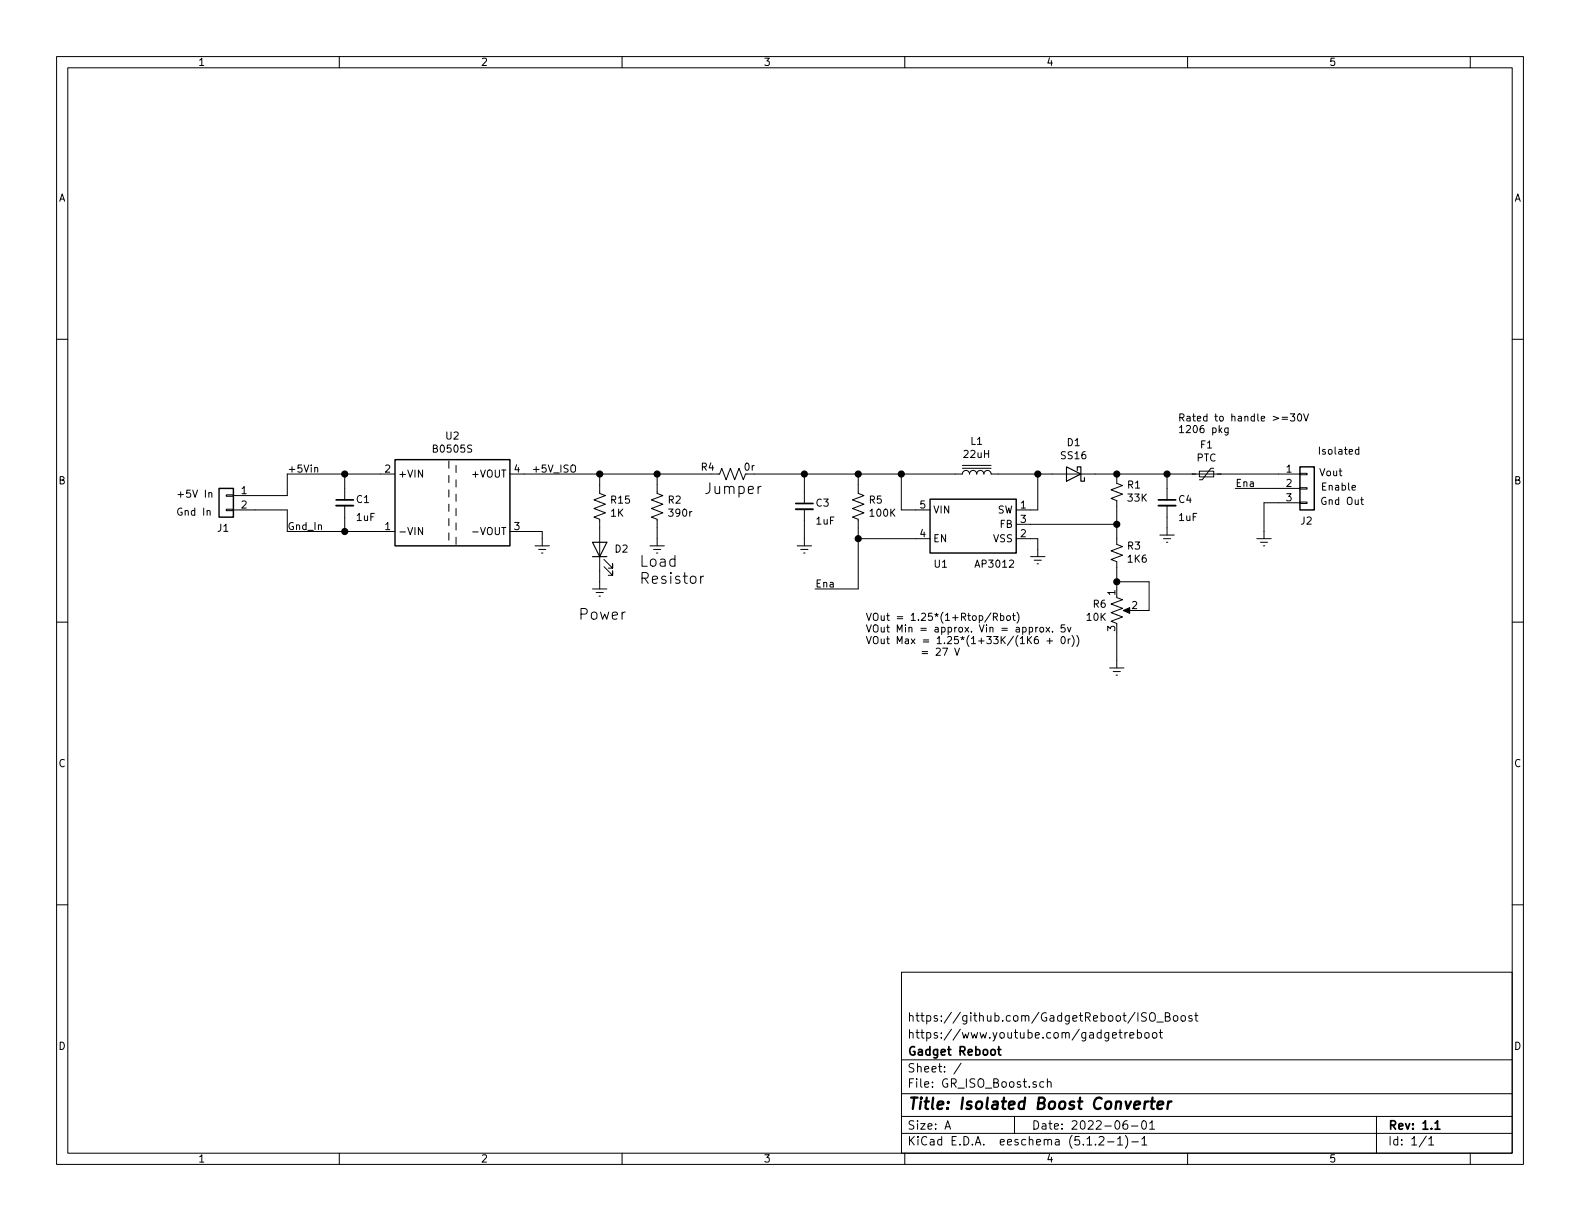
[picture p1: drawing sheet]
EESchema Schematic File Version 4
LIBS:GR_ISO_Boost-cache
EELAYER 29 0
EELAYER END
$Descr A 11000 8500
encoding utf-8
Sheet 1 1
Title "Isolated Boost Converter"
Date "2022-06-01"
Rev "1.1"
Comp "Gadget Reboot"
Comment1 "https://www.youtube.com/gadgetreboot"
Comment2 "https://github.com/GadgetReboot/ISO_Boost"
Comment3 ""
Comment4 ""
$EndDescr
$Comp
L Device:R_US R15
U 1 1
P 4175 3525
F 0 "R15" H 4245 3571 50  0000 L CNN
F 1 "1K" H 4245 3480 50  0000 L CNN
F 2 "Resistor_SMD:R_0805_2012Metric_Pad1.15x1.40mm_HandSolder" V 4105 3525 50  0001 C CNN
F 3 "~" H 4175 3525 50  0001 C CNN
F 4 "RES 1K OHM 1% 1/10W 0805" H 4175 3525 50  0001 C CNN "Desc"
	1    4175 3525
	1    0    0    -1  
$EndComp
$Comp
L Device:LED D2
U 1 1
P 4175 3825
F 0 "D2" V 4175 3725 50  0000 R CNN
F 1 "LED" V 4122 3707 50  0001 R CNN
F 2 "LED_SMD:LED_0805_2012Metric_Pad1.15x1.40mm_HandSolder" H 4175 3825 50  0001 C CNN
F 3 "~" H 4175 3825 50  0001 C CNN
F 4 "LED GREEN CLEAR 0805 SMD" H 4175 3825 50  0001 C CNN "Desc"
F 5 "150080VS75000" H 4175 3825 50  0001 C CNN "Part #"
	1    4175 3825
	0    -1   -1   0   
$EndComp
Wire Wire Line
	4175 4050 4175 3975
Text Notes 4025 4325 0    75   ~ 0
Power
$Comp
L power:GNDREF #PWR026
U 1 1
P 4175 4050
F 0 "#PWR026" H 4175 3800 50  0001 C CNN
F 1 "GNDREF" H 4425 3775 50  0001 C CNN
F 2 "" H 4175 4050 50  0001 C CNN
F 3 "" H 4175 4050 50  0001 C CNN
	1    4175 4050
	-1   0    0    -1  
$EndComp
$Comp
L GR_ISO_Boost-rescue:AP3012-extlib U1
U 1 1
P 6775 3650
F 0 "U1" H 6550 3375 50  0000 C CNN
F 1 "AP3012" H 6925 3375 50  0000 C CNN
F 2 "Package_TO_SOT_SMD:SOT-23-5_HandSoldering" H 6800 3400 50  0001 L CIN
F 3 "http://pdf.datasheet.live/datasheets-1/advanced_power_electronics/APE1707H-12-HF.pdf" H 6775 3650 50  0001 C CNN
F 4 "IC REG BOOST ADJ 500MA SOT23-5" H 6775 3650 50  0001 C CNN "Desc"
F 5 "AP3012KTR-G1" H 6775 3650 50  0001 C CNN "Part #"
	1    6775 3650
	1    0    0    -1  
$EndComp
$Comp
L Device:L_Core_Iron L1
U 1 1
P 6800 3300
F 0 "L1" V 7025 3300 50  0000 C CNN
F 1 "22uH" V 6934 3300 50  0000 C CNN
F 2 "Inductor_SMD:L_Taiyo-Yuden_NR-60xx_HandSoldering" H 6800 3300 50  0001 C CNN
F 3 "~" H 6800 3300 50  0001 C CNN
F 4 "FIXED IND 22UH 1.5A 149.5MOHM SMD" H 6800 3300 50  0001 C CNN "Desc"
F 5 "NR6045T220M" H 6800 3300 50  0001 C CNN "Part #"
	1    6800 3300
	0    -1   -1   0   
$EndComp
$Comp
L Diode:1N5822 D1
U 1 1
P 7475 3300
F 0 "D1" H 7475 3084 50  0000 C CNN
F 1 "SS16" H 7475 3175 50  0000 C CNN
F 2 "Diode_SMD:D_SMA_Handsoldering" H 7475 3125 50  0001 C CNN
F 3 "http://www.vishay.com/docs/88526/1n5820.pdf" H 7475 3300 50  0001 C CNN
F 4 "DIODE SCHOTTKY 60V 1A DO214AC" H 7475 3300 50  0001 C CNN "Desc"
F 5 "SS16" H 7475 3300 50  0001 C CNN "Part #"
	1    7475 3300
	-1   0    0    1   
$EndComp
$Comp
L Device:R_Small_US R3
U 1 1
P 7775 3850
F 0 "R3" H 7707 3804 50  0000 R CNN
F 1 "1K6" H 7707 3895 50  0000 R CNN
F 2 "Resistor_SMD:R_0805_2012Metric_Pad1.15x1.40mm_HandSolder" H 7775 3850 50  0001 C CNN
F 3 "~" H 7775 3850 50  0001 C CNN
F 4 "RES 1.6K OHM 1% 1/10W 0805" H 7775 3850 50  0001 C CNN "Desc"
	1    7775 3850
	-1   0    0    1   
$EndComp
$Comp
L Device:C_Small C3
U 1 1
P 5600 3525
F 0 "C3" H 5675 3550 50  0000 L CNN
F 1 "1uF" H 5675 3425 50  0000 L CNN
F 2 "Capacitor_SMD:C_0805_2012Metric_Pad1.15x1.40mm_HandSolder" H 5600 3525 50  0001 C CNN
F 3 "~" H 5600 3525 50  0001 C CNN
F 4 "CAP CER 1uF 0805 X7R 50V" H 5600 3525 50  0001 C CNN "Desc"
F 5 "CL21B105KBFNNNF" H 5600 3525 50  0001 C CNN "Part #"
	1    5600 3525
	1    0    0    -1  
$EndComp
Wire Wire Line
	6650 3300 6275 3300
Wire Wire Line
	6275 3300 6275 3550
Wire Wire Line
	6275 3550 6375 3550
Wire Wire Line
	5600 3425 5600 3300
Wire Wire Line
	5600 3300 5975 3300
Connection ~ 6275 3300
$Comp
L power:GNDREF #PWR07
U 1 1
P 5600 3750
F 0 "#PWR07" H 5600 3500 50  0001 C CNN
F 1 "GNDREF" H 5850 3475 50  0001 C CNN
F 2 "" H 5600 3750 50  0001 C CNN
F 3 "" H 5600 3750 50  0001 C CNN
	1    5600 3750
	-1   0    0    -1  
$EndComp
Wire Wire Line
	5600 3750 5600 3625
Wire Wire Line
	7175 3550 7225 3550
Wire Wire Line
	7225 3550 7225 3300
Wire Wire Line
	7225 3300 6950 3300
Wire Wire Line
	7325 3300 7225 3300
Connection ~ 7225 3300
$Comp
L power:GNDREF #PWR09
U 1 1
P 7225 3825
F 0 "#PWR09" H 7225 3575 50  0001 C CNN
F 1 "GNDREF" H 7475 3550 50  0001 C CNN
F 2 "" H 7225 3825 50  0001 C CNN
F 3 "" H 7225 3825 50  0001 C CNN
	1    7225 3825
	-1   0    0    -1  
$EndComp
Wire Wire Line
	7225 3825 7225 3750
Wire Wire Line
	7225 3750 7175 3750
$Comp
L power:GNDREF #PWR010
U 1 1
P 7775 4600
F 0 "#PWR010" H 7775 4350 50  0001 C CNN
F 1 "GNDREF" H 8025 4325 50  0001 C CNN
F 2 "" H 7775 4600 50  0001 C CNN
F 3 "" H 7775 4600 50  0001 C CNN
	1    7775 4600
	-1   0    0    -1  
$EndComp
Wire Wire Line
	7775 3950 7775 4050
$Comp
L Device:R_Small_US R1
U 1 1
P 7775 3425
F 0 "R1" H 7707 3379 50  0000 R CNN
F 1 "33K" H 7707 3470 50  0000 R CNN
F 2 "Resistor_SMD:R_0805_2012Metric_Pad1.15x1.40mm_HandSolder" H 7775 3425 50  0001 C CNN
F 3 "~" H 7775 3425 50  0001 C CNN
F 4 "RES 33K OHM 1% 1/10W 0805" H 7775 3425 50  0001 C CNN "Desc"
	1    7775 3425
	-1   0    0    1   
$EndComp
Wire Wire Line
	7775 3325 7775 3300
Wire Wire Line
	7775 3300 7625 3300
Wire Wire Line
	7775 3750 7775 3650
Connection ~ 7775 3650
Wire Wire Line
	7775 3650 7775 3525
Text Notes 6025 4575 0    50   ~ 0
VOut = 1.25*(1+Rtop/Rbot)\nVOut Min = approx. Vin = approx. 5v\nVOut Max = 1.25*(1+33K/(1K6 + 0r)) \n          = 27 V \n
$Comp
L Device:C_Small C4
U 1 1
P 8125 3500
F 0 "C4" H 8200 3525 50  0000 L CNN
F 1 "1uF" H 8200 3400 50  0000 L CNN
F 2 "Capacitor_SMD:C_0805_2012Metric_Pad1.15x1.40mm_HandSolder" H 8125 3500 50  0001 C CNN
F 3 "~" H 8125 3500 50  0001 C CNN
F 4 "CAP CER 1uF 0805 X7R 50V" H 8125 3500 50  0001 C CNN "Desc"
F 5 "CL21B105KBFNNNF" H 8125 3500 50  0001 C CNN "Part #"
	1    8125 3500
	1    0    0    -1  
$EndComp
Wire Wire Line
	8125 3400 8125 3300
$Comp
L power:GNDREF #PWR08
U 1 1
P 8125 3675
F 0 "#PWR08" H 8125 3425 50  0001 C CNN
F 1 "GNDREF" H 8375 3400 50  0001 C CNN
F 2 "" H 8125 3675 50  0001 C CNN
F 3 "" H 8125 3675 50  0001 C CNN
	1    8125 3675
	-1   0    0    -1  
$EndComp
Wire Wire Line
	8125 3675 8125 3600
Wire Wire Line
	8125 3300 7775 3300
Connection ~ 7775 3300
Wire Wire Line
	8125 3300 8300 3300
Connection ~ 8125 3300
$Comp
L Device:Polyfuse_Small F1
U 1 1
P 8400 3300
F 0 "F1" V 8195 3300 50  0000 C CNN
F 1 "PTC" V 8286 3300 50  0000 C CNN
F 2 "Fuse:Fuse_1206_3216Metric_Pad1.42x1.75mm_HandSolder" H 8450 3100 50  0001 L CNN
F 3 "~" H 8400 3300 50  0001 C CNN
F 4 "PTC RESET FUSE 30V 200MA 1206" H 8400 3300 50  0001 C CNN "Desc"
F 5 "0ZCA0020FF2E" H 8400 3300 50  0001 C CNN "Part #"
	1    8400 3300
	0    1    1    0   
$EndComp
$Comp
L Regulator_Switching:CRE1S0505SC U2
U 1 1
P 3150 3500
F 0 "U2" H 3150 3967 50  0000 C CNN
F 1 "B0505S" H 3150 3876 50  0000 C CNN
F 2 "Converter_DCDC:Converter_DCDC_muRata_CRE1xxxxxxSC_THT" H 3150 3100 50  0001 C CNN
F 3 "http://power.murata.com/datasheet?/data/power/ncl/kdc_cre1.pdf" H 3150 3000 50  0001 C CNN
F 4 "DC DC CONVERTER 5V 1W" H 3150 3500 50  0001 C CNN "Desc"
F 5 "B0505S-1WR3" H 3150 3500 50  0001 C CNN "Part #"
	1    3150 3500
	1    0    0    -1  
$EndComp
Wire Wire Line
	7175 3650 7775 3650
$Comp
L Device:R_POT_US R6
U 1 1
P 7775 4250
F 0 "R6" H 7708 4296 50  0000 R CNN
F 1 "10K" H 7708 4205 50  0000 R CNN
F 2 "Potentiometer_THT:Potentiometer_Bourns_3386X_Horizontal" H 7775 4250 50  0001 C CNN
F 3 "~" H 7775 4250 50  0001 C CNN
F 4 "RES 10K OHM 1% 1/10W 0805" H 7775 4250 50  0001 C CNN "Desc"
	1    7775 4250
	1    0    0    -1  
$EndComp
Wire Wire Line
	3650 3300 4175 3300
$Comp
L Connector_Generic:Conn_01x02 J1
U 1 1
P 1575 3450
F 0 "J1" H 1550 3225 50  0000 L CNN
F 1 "Conn_01x02" H 1655 3351 50  0001 L CNN
F 2 "Connector_PinHeader_2.54mm:PinHeader_1x02_P2.54mm_Vertical" H 1575 3450 50  0001 C CNN
F 3 "~" H 1575 3450 50  0001 C CNN
F 4 "0.1\" Header" H 1575 3450 50  0001 C CNN "Desc"
	1    1575 3450
	-1   0    0    -1  
$EndComp
Wire Wire Line
	1775 3450 2000 3450
Wire Wire Line
	2000 3450 2000 3300
Wire Wire Line
	2000 3300 2400 3300
Wire Wire Line
	1775 3550 2000 3550
Wire Wire Line
	2000 3550 2000 3700
Wire Wire Line
	2000 3700 2400 3700
Text Label 2000 3300 0    50   ~ 0
+5Vin
Text Label 2000 3700 0    50   ~ 0
Gnd_In
Text Notes 1225 3475 0    50   ~ 0
+5V In
Text Notes 1225 3600 0    50   ~ 0
Gnd In
Text Label 3700 3300 0    50   ~ 0
+5V_ISO
$Comp
L power:GNDREF #PWR01
U 1 1
P 3775 3750
F 0 "#PWR01" H 3775 3500 50  0001 C CNN
F 1 "GNDREF" H 4025 3475 50  0001 C CNN
F 2 "" H 3775 3750 50  0001 C CNN
F 3 "" H 3775 3750 50  0001 C CNN
	1    3775 3750
	-1   0    0    -1  
$EndComp
Wire Wire Line
	3650 3700 3775 3700
Wire Wire Line
	3775 3700 3775 3750
$Comp
L Device:C_Small C1
U 1 1
P 2400 3500
F 0 "C1" H 2475 3525 50  0000 L CNN
F 1 "1uF" H 2475 3400 50  0000 L CNN
F 2 "Capacitor_SMD:C_0805_2012Metric_Pad1.15x1.40mm_HandSolder" H 2400 3500 50  0001 C CNN
F 3 "~" H 2400 3500 50  0001 C CNN
F 4 "CAP CER 1uF 0805 X7R 50V" H 2400 3500 50  0001 C CNN "Desc"
F 5 "CL21B105KBFNNNF" H 2400 3500 50  0001 C CNN "Part #"
	1    2400 3500
	1    0    0    -1  
$EndComp
Wire Wire Line
	2400 3600 2400 3700
Connection ~ 2400 3700
Wire Wire Line
	2400 3700 2650 3700
Wire Wire Line
	2400 3400 2400 3300
Connection ~ 2400 3300
Wire Wire Line
	2400 3300 2650 3300
Wire Wire Line
	4175 3375 4175 3300
Connection ~ 4175 3300
Wire Wire Line
	4175 3300 4575 3300
Connection ~ 5600 3300
Wire Wire Line
	8900 3300 8500 3300
Wire Wire Line
	8900 3500 8800 3500
Text Notes 9350 3325 2    50   ~ 0
Vout\n
Text Notes 9500 3525 2    50   ~ 0
Gnd Out
$Comp
L power:GNDREF #PWR03
U 1 1
P 8800 3700
F 0 "#PWR03" H 8800 3450 50  0001 C CNN
F 1 "GNDREF" H 9050 3425 50  0001 C CNN
F 2 "" H 8800 3700 50  0001 C CNN
F 3 "" H 8800 3700 50  0001 C CNN
	1    8800 3700
	-1   0    0    -1  
$EndComp
Wire Wire Line
	8800 3700 8800 3500
Text Notes 9475 3175 2    50   ~ 0
Isolated\n
$Comp
L Device:R_US R2
U 1 1
P 4575 3525
F 0 "R2" H 4645 3571 50  0000 L CNN
F 1 "390r" H 4645 3480 50  0000 L CNN
F 2 "Resistor_SMD:R_0805_2012Metric_Pad1.15x1.40mm_HandSolder" V 4505 3525 50  0001 C CNN
F 3 "~" H 4575 3525 50  0001 C CNN
F 4 "RES 390 OHM 1% 1/10W 0805" H 4575 3525 50  0001 C CNN "Desc"
	1    4575 3525
	1    0    0    -1  
$EndComp
$Comp
L power:GNDREF #PWR02
U 1 1
P 4575 3750
F 0 "#PWR02" H 4575 3500 50  0001 C CNN
F 1 "GNDREF" H 4825 3475 50  0001 C CNN
F 2 "" H 4575 3750 50  0001 C CNN
F 3 "" H 4575 3750 50  0001 C CNN
	1    4575 3750
	-1   0    0    -1  
$EndComp
Wire Wire Line
	4575 3375 4575 3300
Connection ~ 4575 3300
Wire Wire Line
	4575 3300 4950 3300
Wire Wire Line
	4575 3675 4575 3750
$Comp
L Device:R_US R4
U 1 1
P 5100 3300
F 0 "R4" V 5050 3075 50  0000 L CNN
F 1 "0r" V 5050 3375 50  0000 L CNN
F 2 "Resistor_SMD:R_0603_1608Metric_Pad1.05x0.95mm_HandSolder" V 5030 3300 50  0001 C CNN
F 3 "~" H 5100 3300 50  0001 C CNN
F 4 "RES 0 OHM JUMPER 0603" H 5100 3300 50  0001 C CNN "Desc"
	1    5100 3300
	0    1    1    0   
$EndComp
Wire Wire Line
	5250 3300 5600 3300
Text Notes 4450 4075 0    75   ~ 0
Load \nResistor\n
Text Notes 4900 3450 0    75   ~ 0
Jumper
$Comp
L Device:R_US R5
U 1 1
P 5975 3525
F 0 "R5" H 6045 3571 50  0000 L CNN
F 1 "100K" H 6045 3480 50  0000 L CNN
F 2 "Resistor_SMD:R_0805_2012Metric_Pad1.15x1.40mm_HandSolder" V 5905 3525 50  0001 C CNN
F 3 "~" H 5975 3525 50  0001 C CNN
F 4 "RES 100K OHM 1% 1/10W 0805" H 5975 3525 50  0001 C CNN "Desc"
	1    5975 3525
	1    0    0    -1  
$EndComp
Wire Wire Line
	5975 3375 5975 3300
Connection ~ 5975 3300
Wire Wire Line
	5975 3300 6275 3300
Wire Wire Line
	5975 3750 5975 3675
Wire Wire Line
	5975 3750 6375 3750
Text Label 5675 4100 0    50   ~ 0
Ena
Wire Wire Line
	5975 3750 5975 4100
Wire Wire Line
	5975 4100 5675 4100
Connection ~ 5975 3750
$Comp
L Connector_Generic:Conn_01x03 J2
U 1 1
P 9100 3400
F 0 "J2" H 9050 3175 50  0000 L CNN
F 1 "Conn_01x03" H 9180 3351 50  0001 L CNN
F 2 "Connector_PinHeader_2.54mm:PinHeader_1x03_P2.54mm_Vertical" H 9100 3400 50  0001 C CNN
F 3 "~" H 9100 3400 50  0001 C CNN
F 4 "0.1\" Header" H 9100 3400 50  0001 C CNN "Desc"
	1    9100 3400
	1    0    0    -1  
$EndComp
Text Label 8600 3400 0    50   ~ 0
Ena
Wire Wire Line
	8900 3400 8600 3400
Text Notes 9450 3425 2    50   ~ 0
Enable
Wire Wire Line
	7775 4400 7775 4600
Wire Wire Line
	7925 4250 8000 4250
Wire Wire Line
	8000 4250 8000 4050
Wire Wire Line
	8000 4050 7775 4050
Connection ~ 7775 4050
Wire Wire Line
	7775 4050 7775 4100
Text Notes 8200 3025 0    50   ~ 0
Rated to handle >=30V\n1206 pkg
$EndSCHEMATC
